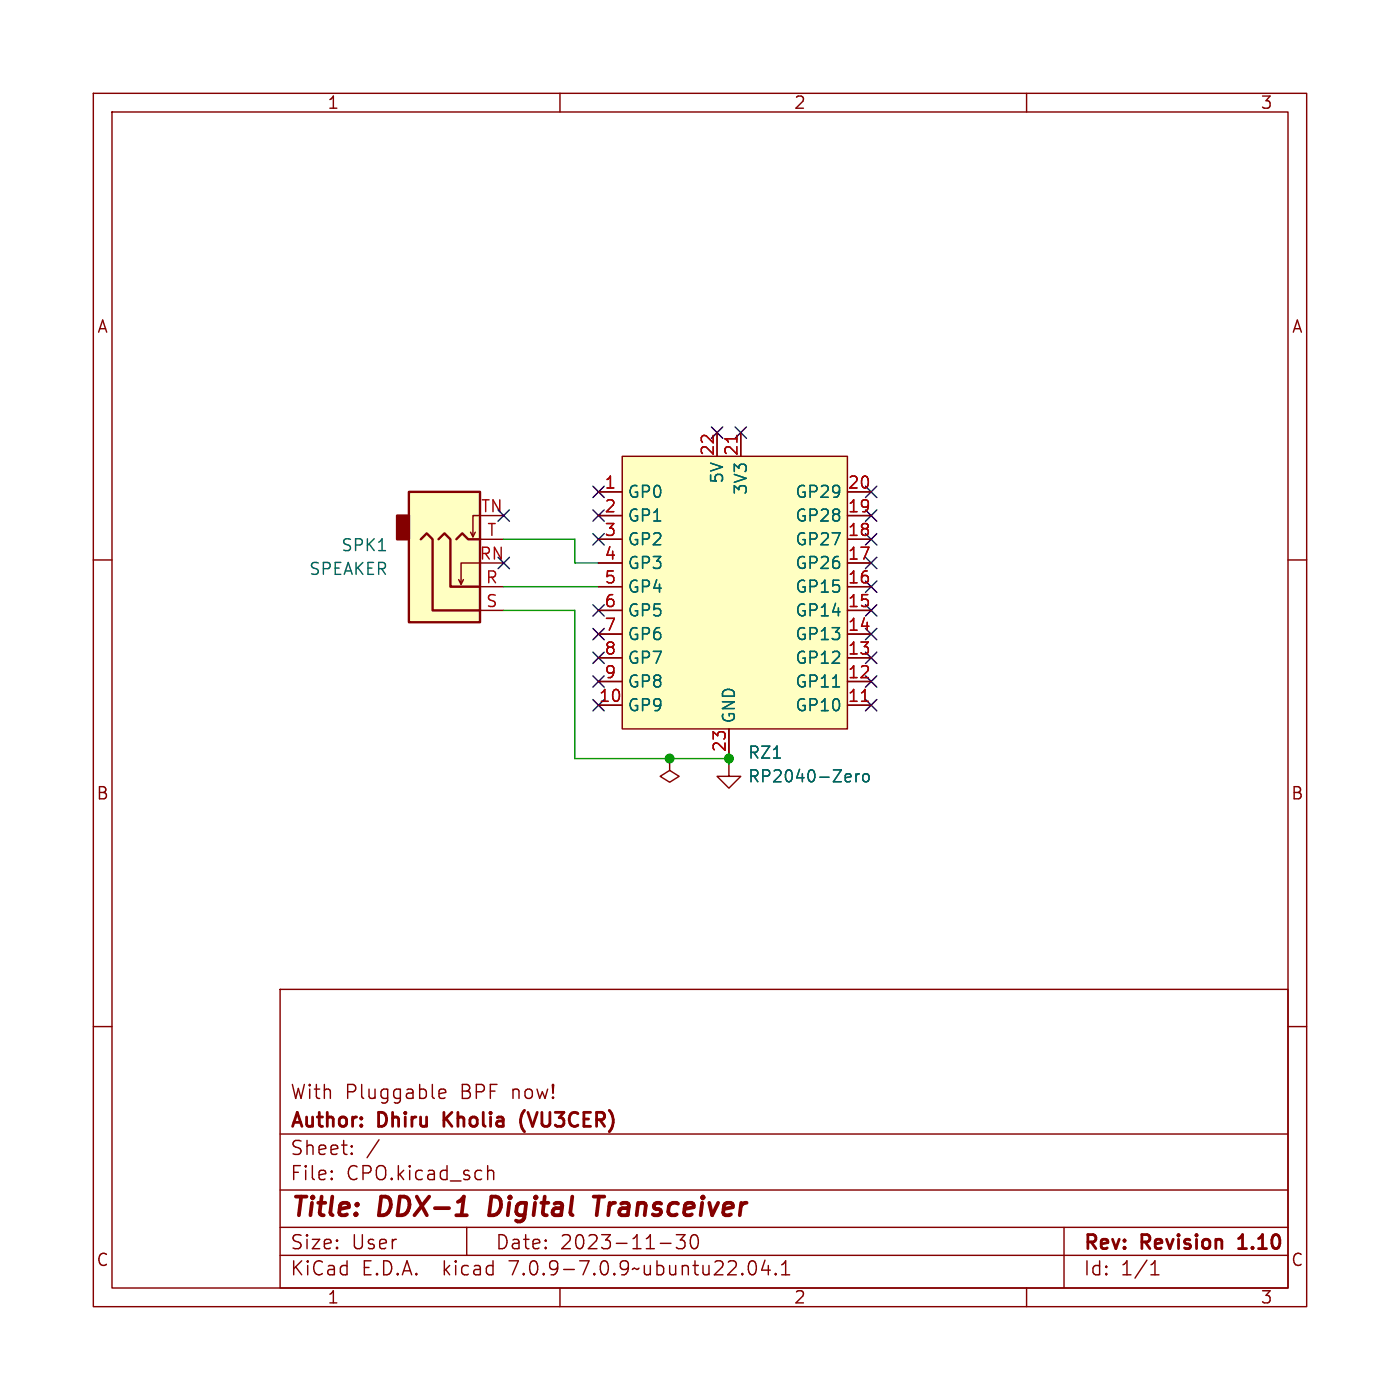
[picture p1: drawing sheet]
<svg xmlns="http://www.w3.org/2000/svg" width="150mm" height="150mm" viewBox="0 0 150 150" stroke-linecap="round" stroke-linejoin="round" font-family="sans-serif">
<g fill="none" stroke="#840000" stroke-width=".15">
<path d="M10 10h130v130h-130zM12 12h126v126h-126zM60 10v2M110 10v2M10 60h2M50.9 57l-.2 .5M51.4 55.2h-.7v2.3l-.3-.5M51.4 57.8h2.6M64.1 57.8h2.6M64.1 52.7h2.6M64.1 55.2h2.6M66.7 48.9h24.1v29.2h-24.1z"/>
<path d="M76.8 46.4v2.5M79.4 46.4v2.5M90.8 57.8h2.5M90.8 52.7h2.5M90.8 55.2h2.5M138 60h2M49.7 62.1l-.3 .5M51.4 60.3h-2v2.3l-.3-.5M51.4 62.9h2.6M51.4 65.4h2.6M64.1 62.9h2.6M64.1 65.4h2.6"/>
<path d="M64.1 75.6h2.6M64.1 73h2.6M64.1 70.5h2.6M64.1 67.9h2.6M64.1 60.3h2.6M78.1 78.1v2.5M90.8 62.9h2.5M90.8 65.4h2.5M90.8 75.6h2.5M90.8 73h2.5M90.8 70.5h2.5M90.8 67.9h2.5"/>
<path d="M90.8 60.3h2.5M71.8 81.3v1.2l1 .7-1 .6-1.1-.6 1.1-.7M71.8 81.3h.1M78.1 81.9v1.3h1.3l-1.3 1.3-1.3-1.3h1.3M10 110h2M30 106h108v32h-108zM47 117.2l.8-.1-.1-.3-.4-.1-.3 .2 .1 .7 .2 .1 .4-.1M138 110h2M30 134.5h108M30 131.5h108M30 127.5h108M30 121.5h108"/>
<path d="M35.5 126.3h.1l-.1 .1M35.5 126.3v.1M35.5 125.5v.1M35.5 125.5h.1l-.1 .1M37.7 123.6h.1l-.1 .1M37.7 123.6h-.1l.1 .1M37.7 122.8v.1M37.7 123.6v.1M37.7 122.8h.1l-.1 .1M37.7 122.8h-.1l.1 .1M40.6 122.1l-1.3 2M50 131.5v3"/>
<path d="M52.3 124.9v1.5M52.3 125.5a.37 .37 0 0 1 .6 .1v.8M60 138v2M70.8 133.2h1.1M72.5 132.3h.9l-.5 .6a.41 .41 0 0 1 .5 .3v.3l-.1 .2-.6 .1-.2-.1M74.2 132.4a.36 .36 0 0 1 .6 .2 .88 .88 0 0 1-.3 1.2 .38 .38 0 0 1-.5-.3 1.17 1.17 0 0 1 .2-1.1zM80.3 135.2a.36 .36 0 0 1 .4-.1 .36 .36 0 0 1 .3 .3 .88 .88 0 0 1-.3 1.2 .38 .38 0 0 1-.4-.3 1.28 1.28 0 0 1 0-1.1zM82 135l-.4 1.1h.9M82.3 135.6v1M83.1 136.5h.1l-.1 .1M83.1 136.5h-.1l.1 .1M83.1 136.5v.1"/>
<path d="M83.8 136.6h.8M83.8 135.5l.4-.4v1.5M110 138v2M114 131.5v6.5M123.3 136.6h.9M123.3 135.5l.5-.4v1.5"/>
</g>
<path d="M47.6 119.2v1.5M48.4 119.2l-.8 .8M56.2 119a1.72 1.72 0 0 0 0 2.3M132.7 133.8h.9M132.9 132.6l-.2 .1" fill="none" stroke="#840000" stroke-width=".3"/>
<path d="M48.9 130.2h1.1M52.7 128.2l-.3 2h.5M63.6 128.2h1.2M64.2 128.2l-.3 2" fill="none" stroke="#840000" stroke-width=".4"/>
<g fill="#ffffc2" stroke="#ffffc2" stroke-width=".11">
<path d="M43.8 52.7h7.6v14h-7.6z"/>
<path d="M66.7 48.9h24.1v29.2h-24.1z"/>
</g>
<path d="M42.5 55.2h1.3v2.6h-1.3z" fill="#840000" stroke="#840000" stroke-width=".25"/>
<path d="M43.8 52.7h7.6v14h-7.6zM45.1 57.8l.6-.7 .7 .7v7.6h5M47 57.8l.6-.7 .7 .7v5.1h3.1M48.9 57.8l.6-.7 .7 .7h1.2" fill="none" stroke="#840000" stroke-width=".25"/>
<path d="M40.6 59h.7M89.2 73.6h.8M91.7 82.9v.9M92.1 82.9l-.3 .1-.1 .2M92.5 83a.34 .34 0 0 1 .3-.1 .34 .34 0 0 1 .3 .3v.3a.34 .34 0 0 1-.3 .3 .34 .34 0 0 1-.4-.3z" fill="none" stroke="#006464" stroke-width=".15"/>
<path d="M79 46.7v.7M92.3 75.1h.7" fill="none" stroke="#a90000" stroke-width=".15"/>
<path d="M54 57.8h7.6v2.5h2.5M54 65.4h7.6v15.9h16.5M54 62.9h10.1M78.1 80.6v1.3" fill="none" stroke="#009600" stroke-width=".15"/>
<g fill="none" stroke="#000084" stroke-width=".15">
<path d="M53.4 54.6l1.2 1.3M53.4 59.7l1.2 1.2M54.6 54.6l-1.2 1.3M54.6 59.7l-1.2 1.2M63.5 54.6l1.2 1.3M63.5 57.2l1.2 1.2M63.5 52.1l1.2 1.2M64.7 54.6l-1.2 1.3M64.7 57.2l-1.2 1.2M64.7 52.1l-1.2 1.2M76.2 45.7l1.2 1.3M77.4 45.7l-1.2 1.3"/>
<path d="M78.8 45.7l1.2 1.3M80 45.7l-1.2 1.3M92.7 59.7l1.3 1.2M92.7 57.2l1.3 1.2M92.7 52.1l1.3 1.2M92.7 54.6l1.3 1.3M94 59.7l-1.3 1.2M94 57.2l-1.3 1.2M94 52.1l-1.3 1.2M94 54.6l-1.3 1.3M63.5 64.8l1.2 1.2M63.5 75l1.2 1.2"/>
<path d="M63.5 69.9l1.2 1.2M63.5 72.4l1.2 1.2M63.5 67.3l1.2 1.3M64.7 75l-1.2 1.2M64.7 69.9l-1.2 1.2M64.7 72.4l-1.2 1.2M64.7 67.3l-1.2 1.3M64.7 64.8l-1.2 1.2M92.7 67.3l1.3 1.3M92.7 72.4l1.3 1.2M92.7 69.9l1.3 1.2M92.7 62.3l1.3 1.2"/>
<path d="M92.7 64.8l1.3 1.2M92.7 75l1.3 1.2M94 67.3l-1.3 1.3M94 72.4l-1.3 1.2M94 69.9l-1.3 1.2M94 62.3l-1.3 1.2M94 64.8l-1.3 1.2M94 75l-1.3 1.2"/>
</g>
<g fill="#009600" stroke="#009600" stroke-width=".15">
<circle cx="78.1" cy="81.3" r=".46"/>
<circle cx="71.8" cy="81.3" r=".46"/>
</g>
<g font-size="2.8" fill="#840000">
<text x="31" y="130.9">Title:</text>
<text x="40.7" y="130.9">DDX-1</text>
<text x="53.3" y="130.9">Digital</text>
<text x="65.3" y="130.9">Transceiver</text>
</g>
<g font-size="2.1" fill="#840000">
<text x="31" y="118">With</text>
<text x="37" y="118">Pluggable</text>
<text x="49.4" y="118">BPF</text>
<text x="55" y="118">now!</text>
<text x="31" y="124">Sheet:</text>
<text x="31" y="121.2">Author:</text>
<text x="40.6" y="121.2">Dhiru</text>
<text x="48.2" y="121.2">Kholia</text>
<text x="57" y="121.2">(VU3CER)</text>
<text x="31" y="126.7">File:</text>
<text x="37.1" y="126.7">CPO.kicad_sch</text>
<text x="31" y="136.9">KiCad</text>
<text x="31" y="134.1">Size:</text>
<text x="37.7" y="134.1">User</text>
<text x="38.7" y="136.9">E.D.A.</text>
<text x="47.6" y="136.9">kicad</text>
<text x="53" y="134.1">Date:</text>
<text x="54.9" y="136.9">7.0.9-7.0.9~ubuntu22.04.1</text>
<text x="60" y="134.1">2023-11-30</text>
<text x="116" y="134.3">Rev:</text>
<text x="116" y="136.9">Id:</text>
<text x="120.1" y="136.9">1/1</text>
<text x="122.4" y="134.3">Revision</text>
<text x="133.4" y="134.3">1.10</text>
</g>
<g font-size="1.8" fill="#840000">
<text x="35" y="11.9">1</text>
<text x="85" y="11.9">2</text>
<text x="135" y="11.9">3</text>
<text x="10.3" y="35.9">A</text>
<text x="138.4" y="35.9">A</text>
<text x="10.3" y="85.9">B</text>
<text x="138.3" y="85.9">B</text>
<text x="10.3" y="135.9">C</text>
<text x="138.3" y="135.9">C</text>
<text x="35" y="139.9">1</text>
<text x="85" y="139.9">2</text>
<text x="135" y="139.9">3</text>
</g>
<g font-size="1.8" fill="#a90000">
<text x="64.7" y="52.5">1</text>
<text x="76.6" y="48.9" transform="rotate(-90 76.6 48.9)">22</text>
<text x="79.1" y="48.9" transform="rotate(-90 79.1 48.9)">21</text>
<text x="90.8" y="52.5">20</text>
<text x="51.5" y="55">TN</text>
<text x="52.1" y="57.5">T</text>
<text x="64.7" y="55">2</text>
<text x="64.7" y="57.5">3</text>
<text x="90.8" y="57.5">18</text>
<text x="90.8" y="55">19</text>
<text x="51.3" y="60.1">RN</text>
<text x="52" y="62.6">R</text>
<text x="52" y="65.2">S</text>
<text x="64.7" y="60.1">4</text>
<text x="64.7" y="62.6">5</text>
<text x="64.7" y="65.2">6</text>
<text x="90.8" y="65.2">15</text>
<text x="90.8" y="62.6">16</text>
<text x="90.8" y="60.1">17</text>
<text x="64.7" y="67.7">7</text>
<text x="64.7" y="70.2">8</text>
<text x="90.8" y="70.2">13</text>
<text x="90.8" y="67.7">14</text>
<text x="64.1" y="75.3">10</text>
<text x="64.7" y="72.8">9</text>
<text x="90.8" y="75.3">11</text>
<text x="90.8" y="72.8">12</text>
<text x="77.9" y="80.7" transform="rotate(-90 77.9 80.7)">23</text>
</g>
<g font-size="1.8" fill="#006464">
<text x="67.2" y="53.6">GP0</text>
<text x="77.7" y="51.9" transform="rotate(-90 77.7 51.9)">5V</text>
<text x="80.2" y="53.1" transform="rotate(-90 80.2 53.1)">3V3</text>
<text x="85.1" y="53.6">GP29</text>
<text x="36.5" y="59.3">SPK1</text>
<text x="67.2" y="56.1">GP1</text>
<text x="67.2" y="58.6">GP2</text>
<text x="85.1" y="58.6">GP27</text>
<text x="85.1" y="56.1">GP28</text>
<text x="33" y="61.8">SPEAKER</text>
<text x="67.2" y="61.2">GP3</text>
<text x="67.2" y="63.7">GP4</text>
<text x="85.1" y="63.7">GP15</text>
<text x="85.1" y="61.2">GP26</text>
<text x="67.2" y="66.3">GP5</text>
<text x="67.2" y="68.8">GP6</text>
<text x="67.2" y="71.3">GP7</text>
<text x="85.1" y="71.3">GP12</text>
<text x="85.1" y="68.8">GP13</text>
<text x="85.1" y="66.3">GP14</text>
<text x="67.2" y="76.4">GP9</text>
<text x="67.2" y="73.9">GP8</text>
<text x="79" y="77.6" transform="rotate(-90 79 77.6)">GND</text>
<text x="85.1" y="76.4">GP10</text>
<text x="85.1" y="73.9">GP11</text>
<text x="80.1" y="81.5">RZ1</text>
<text x="80.1" y="84">RP2040-Zero</text>
</g>
</svg>
